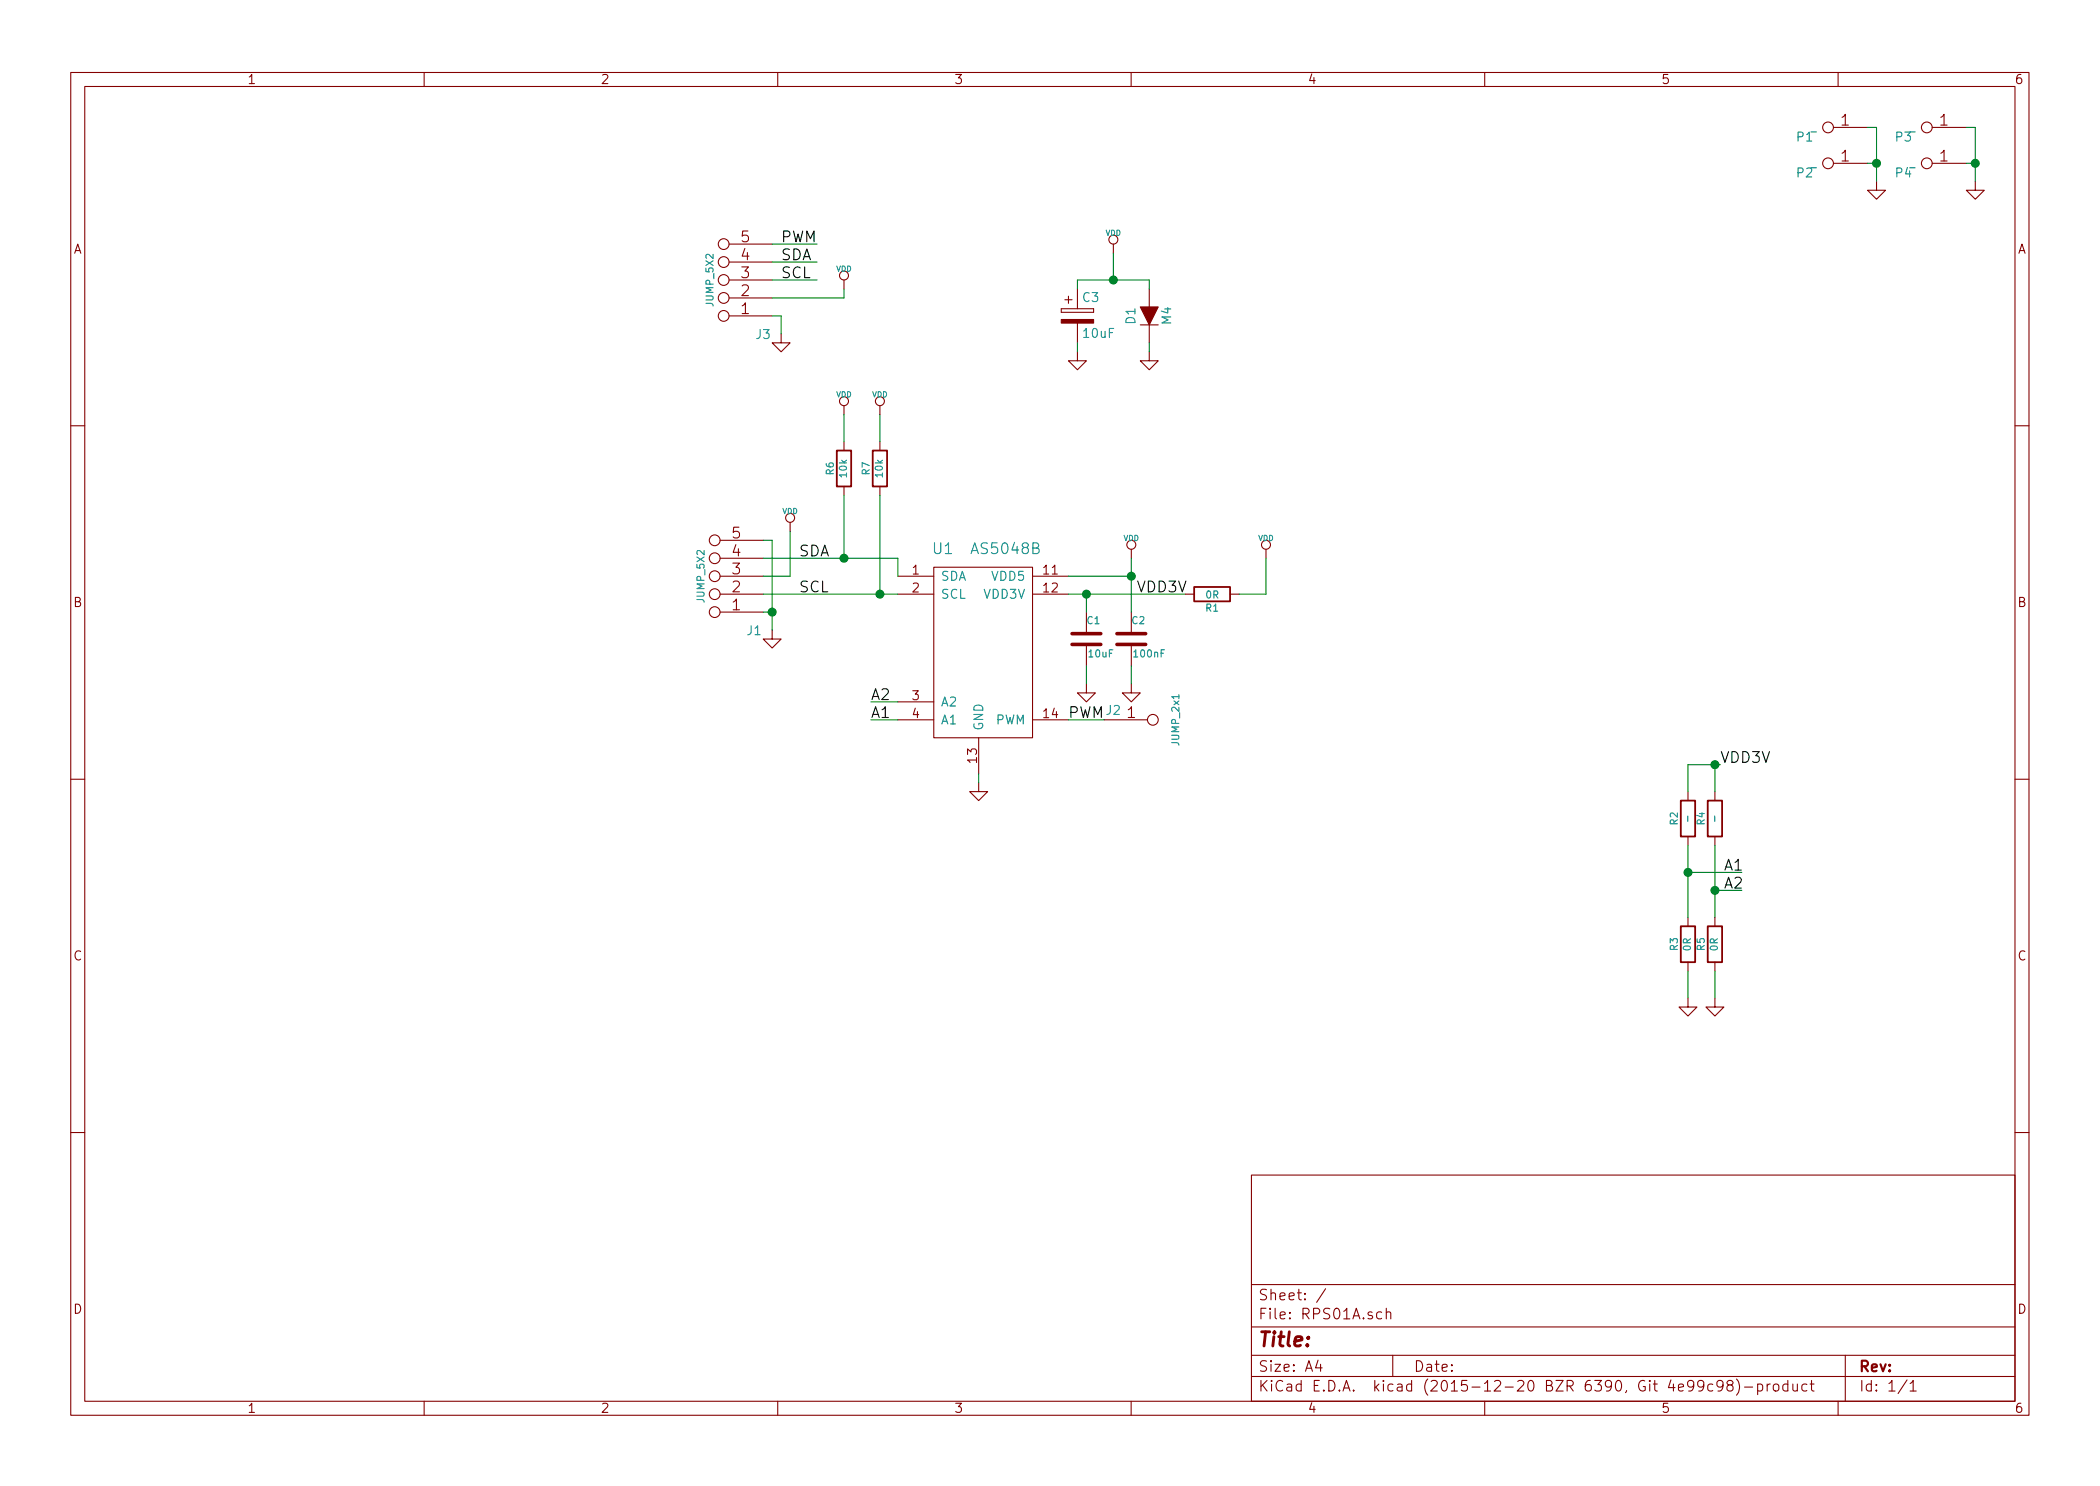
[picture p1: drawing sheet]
EESchema Schematic File Version 2
LIBS:power
LIBS:device
LIBS:transistors
LIBS:conn
LIBS:linear
LIBS:regul
LIBS:74xx
LIBS:cmos4000
LIBS:adc-dac
LIBS:memory
LIBS:xilinx
LIBS:microcontrollers
LIBS:dsp
LIBS:microchip
LIBS:analog_switches
LIBS:motorola
LIBS:texas
LIBS:intel
LIBS:audio
LIBS:interface
LIBS:digital-audio
LIBS:philips
LIBS:display
LIBS:cypress
LIBS:siliconi
LIBS:opto
LIBS:atmel
LIBS:contrib
LIBS:valves
LIBS:RPS01A-cache
EELAYER 25 0
EELAYER END
$Descr A4 11693 8268
encoding utf-8
Sheet 1 1
Title ""
Date ""
Rev ""
Comp ""
Comment1 ""
Comment2 ""
Comment3 ""
Comment4 ""
$EndDescr
$Comp
L AS5048B U1
U 1 1
P 5500 3300
F 0 "U1" H 5250 3550 60  0000 C CNN
F 1 "AS5048B" H 5600 3550 60  0000 C CNN
F 2 "" H 5700 3250 60  0000 C CNN
F 3 "" H 5700 3250 60  0000 C CNN
	1    5500 3300
	1    0    0    -1  
$EndComp
$Comp
L GND #PWR01
U 1 1
P 4300 3500
F 0 "#PWR01" H 4300 3500 30  0001 C CNN
F 1 "GND" H 4300 3430 30  0001 C CNN
F 2 "" H 4300 3500 60  0000 C CNN
F 3 "" H 4300 3500 60  0000 C CNN
	1    4300 3500
	1    0    0    -1  
$EndComp
$Comp
L VDD #PWR02
U 1 1
P 6300 3100
F 0 "#PWR02" H 6300 3200 30  0001 C CNN
F 1 "VDD" H 6300 3210 30  0000 C CNN
F 2 "" H 6300 3100 60  0000 C CNN
F 3 "" H 6300 3100 60  0000 C CNN
	1    6300 3100
	1    0    0    -1  
$EndComp
$Comp
L C C2
U 1 1
P 6300 3550
F 0 "C2" H 6300 3650 40  0000 L CNN
F 1 "100nF" H 6306 3465 40  0000 L CNN
F 2 "" H 6338 3400 30  0000 C CNN
F 3 "" H 6300 3550 60  0000 C CNN
	1    6300 3550
	1    0    0    -1  
$EndComp
$Comp
L C C1
U 1 1
P 6050 3550
F 0 "C1" H 6050 3650 40  0000 L CNN
F 1 "10uF" H 6056 3465 40  0000 L CNN
F 2 "" H 6088 3400 30  0000 C CNN
F 3 "" H 6050 3550 60  0000 C CNN
	1    6050 3550
	1    0    0    -1  
$EndComp
Wire Wire Line
	5950 3300 6600 3300
Wire Wire Line
	6050 3300 6050 3400
Connection ~ 6050 3300
Wire Wire Line
	6300 3100 6300 3400
Connection ~ 6300 3200
$Comp
L GND #PWR03
U 1 1
P 6050 3800
F 0 "#PWR03" H 6050 3800 30  0001 C CNN
F 1 "GND" H 6050 3730 30  0001 C CNN
F 2 "" H 6050 3800 60  0000 C CNN
F 3 "" H 6050 3800 60  0000 C CNN
	1    6050 3800
	1    0    0    -1  
$EndComp
$Comp
L GND #PWR04
U 1 1
P 6300 3800
F 0 "#PWR04" H 6300 3800 30  0001 C CNN
F 1 "GND" H 6300 3730 30  0001 C CNN
F 2 "" H 6300 3800 60  0000 C CNN
F 3 "" H 6300 3800 60  0000 C CNN
	1    6300 3800
	1    0    0    -1  
$EndComp
Wire Wire Line
	6050 3700 6050 3800
Wire Wire Line
	6300 3700 6300 3800
$Comp
L R R1
U 1 1
P 6750 3300
F 0 "R1" V 6830 3300 40  0000 C CNN
F 1 "0R" V 6757 3301 40  0000 C CNN
F 2 "" V 6680 3300 30  0000 C CNN
F 3 "" H 6750 3300 30  0000 C CNN
	1    6750 3300
	0    1    1    0   
$EndComp
Wire Wire Line
	6300 3200 5950 3200
$Comp
L VDD #PWR05
U 1 1
P 7050 3100
F 0 "#PWR05" H 7050 3200 30  0001 C CNN
F 1 "VDD" H 7050 3210 30  0000 C CNN
F 2 "" H 7050 3100 60  0000 C CNN
F 3 "" H 7050 3100 60  0000 C CNN
	1    7050 3100
	1    0    0    -1  
$EndComp
Wire Wire Line
	6900 3300 7050 3300
Wire Wire Line
	7050 3300 7050 3100
$Comp
L JUMP_5X2 J1
U 1 1
P 3850 3250
F 0 "J1" H 3500 3500 50  0000 C CNN
F 1 "JUMP_5X2" V 3800 3200 40  0000 C CNN
F 2 "" H 3850 3250 60  0000 C CNN
F 3 "" H 3850 3250 60  0000 C CNN
	1    3850 3250
	-1   0    0    1   
$EndComp
Wire Wire Line
	4250 3000 4300 3000
Wire Wire Line
	4300 3000 4300 3500
Wire Wire Line
	4300 3400 4250 3400
Connection ~ 4300 3400
Wire Wire Line
	4250 3100 5000 3100
Wire Wire Line
	5000 3100 5000 3200
Wire Wire Line
	4250 3300 5000 3300
Wire Wire Line
	4250 3200 4400 3200
Wire Wire Line
	4400 3200 4400 2950
$Comp
L VDD #PWR06
U 1 1
P 4400 2950
F 0 "#PWR06" H 4400 3050 30  0001 C CNN
F 1 "VDD" H 4400 3060 30  0000 C CNN
F 2 "" H 4400 2950 60  0000 C CNN
F 3 "" H 4400 2950 60  0000 C CNN
	1    4400 2950
	1    0    0    -1  
$EndComp
$Comp
L JUMP_2x1 J2
U 1 1
P 6550 4150
F 0 "J2" H 6200 4350 50  0000 C CNN
F 1 "JUMP_2x1" V 6550 4300 40  0000 C CNN
F 2 "" H 6550 4150 60  0000 C CNN
F 3 "" H 6550 4150 60  0000 C CNN
	1    6550 4150
	1    0    0    -1  
$EndComp
Wire Wire Line
	5950 4000 6150 4000
Text Label 5950 4000 0    60   ~ 0
PWM
Text Label 4450 3100 0    60   ~ 0
SDA
Text Label 4450 3300 0    60   ~ 0
SCL
$Comp
L GND #PWR07
U 1 1
P 5450 4350
F 0 "#PWR07" H 5450 4350 30  0001 C CNN
F 1 "GND" H 5450 4280 30  0001 C CNN
F 2 "" H 5450 4350 60  0000 C CNN
F 3 "" H 5450 4350 60  0000 C CNN
	1    5450 4350
	1    0    0    -1  
$EndComp
Wire Wire Line
	5450 4350 5450 4300
$Comp
L R R4
U 1 1
P 9550 4550
F 0 "R4" V 9630 4550 40  0000 C CNN
F 1 "-" V 9557 4551 40  0000 C CNN
F 2 "" V 9480 4550 30  0000 C CNN
F 3 "" H 9550 4550 30  0000 C CNN
	1    9550 4550
	-1   0    0    1   
$EndComp
$Comp
L R R2
U 1 1
P 9400 4550
F 0 "R2" V 9480 4550 40  0000 C CNN
F 1 "-" V 9407 4551 40  0000 C CNN
F 2 "" V 9330 4550 30  0000 C CNN
F 3 "" H 9400 4550 30  0000 C CNN
	1    9400 4550
	-1   0    0    1   
$EndComp
$Comp
L R R3
U 1 1
P 9400 5250
F 0 "R3" V 9480 5250 40  0000 C CNN
F 1 "0R" V 9407 5251 40  0000 C CNN
F 2 "" V 9330 5250 30  0000 C CNN
F 3 "" H 9400 5250 30  0000 C CNN
	1    9400 5250
	-1   0    0    1   
$EndComp
$Comp
L R R5
U 1 1
P 9550 5250
F 0 "R5" V 9630 5250 40  0000 C CNN
F 1 "0R" V 9557 5251 40  0000 C CNN
F 2 "" V 9480 5250 30  0000 C CNN
F 3 "" H 9550 5250 30  0000 C CNN
	1    9550 5250
	-1   0    0    1   
$EndComp
Text Label 4850 4000 0    60   ~ 0
A1
Text Label 4850 3900 0    60   ~ 0
A2
Wire Wire Line
	4850 3900 5000 3900
Wire Wire Line
	5000 4000 4850 4000
$Comp
L GND #PWR08
U 1 1
P 9400 5550
F 0 "#PWR08" H 9400 5550 30  0001 C CNN
F 1 "GND" H 9400 5480 30  0001 C CNN
F 2 "" H 9400 5550 60  0000 C CNN
F 3 "" H 9400 5550 60  0000 C CNN
	1    9400 5550
	1    0    0    -1  
$EndComp
$Comp
L GND #PWR09
U 1 1
P 9550 5550
F 0 "#PWR09" H 9550 5550 30  0001 C CNN
F 1 "GND" H 9550 5480 30  0001 C CNN
F 2 "" H 9550 5550 60  0000 C CNN
F 3 "" H 9550 5550 60  0000 C CNN
	1    9550 5550
	1    0    0    -1  
$EndComp
Wire Wire Line
	9400 4700 9400 5100
Wire Wire Line
	9550 4700 9550 5100
Wire Wire Line
	9400 5400 9400 5550
Wire Wire Line
	9550 5400 9550 5550
Wire Wire Line
	9400 4850 9700 4850
Connection ~ 9400 4850
Wire Wire Line
	9550 4950 9700 4950
Connection ~ 9550 4950
Text Label 9600 4850 0    60   ~ 0
A1
Text Label 9600 4950 0    60   ~ 0
A2
Wire Wire Line
	9400 4250 9400 4400
Wire Wire Line
	9550 4250 9550 4400
$Comp
L _ P1
U 1 1
P 10100 650
F 0 "P1" H 10150 750 50  0000 C CNN
F 1 "_" H 10100 700 40  0000 C CNN
F 2 "" H 10350 500 60  0000 C CNN
F 3 "" H 10350 500 60  0000 C CNN
	1    10100 650 
	-1   0    0    1   
$EndComp
$Comp
L _ P2
U 1 1
P 10100 850
F 0 "P2" H 10150 950 50  0000 C CNN
F 1 "_" H 10100 900 40  0000 C CNN
F 2 "" H 10350 700 60  0000 C CNN
F 3 "" H 10350 700 60  0000 C CNN
	1    10100 850 
	-1   0    0    1   
$EndComp
$Comp
L _ P3
U 1 1
P 10650 650
F 0 "P3" H 10700 750 50  0000 C CNN
F 1 "_" H 10650 700 40  0000 C CNN
F 2 "" H 10900 500 60  0000 C CNN
F 3 "" H 10900 500 60  0000 C CNN
	1    10650 650 
	-1   0    0    1   
$EndComp
$Comp
L _ P4
U 1 1
P 10650 850
F 0 "P4" H 10700 950 50  0000 C CNN
F 1 "_" H 10650 900 40  0000 C CNN
F 2 "" H 10900 700 60  0000 C CNN
F 3 "" H 10900 700 60  0000 C CNN
	1    10650 850 
	-1   0    0    1   
$EndComp
$Comp
L GND #PWR010
U 1 1
P 10450 1000
F 0 "#PWR010" H 10450 1000 30  0001 C CNN
F 1 "GND" H 10450 930 30  0001 C CNN
F 2 "" H 10450 1000 60  0000 C CNN
F 3 "" H 10450 1000 60  0000 C CNN
	1    10450 1000
	1    0    0    -1  
$EndComp
$Comp
L GND #PWR011
U 1 1
P 11000 1000
F 0 "#PWR011" H 11000 1000 30  0001 C CNN
F 1 "GND" H 11000 930 30  0001 C CNN
F 2 "" H 11000 1000 60  0000 C CNN
F 3 "" H 11000 1000 60  0000 C CNN
	1    11000 1000
	1    0    0    -1  
$EndComp
Wire Wire Line
	10400 700  10450 700 
Wire Wire Line
	10450 700  10450 1000
Wire Wire Line
	10400 900  10450 900 
Connection ~ 10450 900 
Wire Wire Line
	10950 700  11000 700 
Wire Wire Line
	11000 700  11000 1000
Wire Wire Line
	10950 900  11000 900 
Connection ~ 11000 900 
$Comp
L R R6
U 1 1
P 4700 2600
F 0 "R6" V 4780 2600 40  0000 C CNN
F 1 "10k" V 4707 2601 40  0000 C CNN
F 2 "" V 4630 2600 30  0000 C CNN
F 3 "" H 4700 2600 30  0000 C CNN
	1    4700 2600
	-1   0    0    1   
$EndComp
$Comp
L R R7
U 1 1
P 4900 2600
F 0 "R7" V 4980 2600 40  0000 C CNN
F 1 "10k" V 4907 2601 40  0000 C CNN
F 2 "" V 4830 2600 30  0000 C CNN
F 3 "" H 4900 2600 30  0000 C CNN
	1    4900 2600
	-1   0    0    1   
$EndComp
Wire Wire Line
	4700 2750 4700 3100
Connection ~ 4700 3100
Wire Wire Line
	4900 2750 4900 3300
Connection ~ 4900 3300
$Comp
L VDD #PWR012
U 1 1
P 4700 2300
F 0 "#PWR012" H 4700 2400 30  0001 C CNN
F 1 "VDD" H 4700 2410 30  0000 C CNN
F 2 "" H 4700 2300 60  0000 C CNN
F 3 "" H 4700 2300 60  0000 C CNN
	1    4700 2300
	1    0    0    -1  
$EndComp
$Comp
L VDD #PWR013
U 1 1
P 4900 2300
F 0 "#PWR013" H 4900 2400 30  0001 C CNN
F 1 "VDD" H 4900 2410 30  0000 C CNN
F 2 "" H 4900 2300 60  0000 C CNN
F 3 "" H 4900 2300 60  0000 C CNN
	1    4900 2300
	1    0    0    -1  
$EndComp
Wire Wire Line
	4700 2300 4700 2450
Wire Wire Line
	4900 2300 4900 2450
$Comp
L JUMP_5X2 J3
U 1 1
P 3900 1600
F 0 "J3" H 3550 1850 50  0000 C CNN
F 1 "JUMP_5X2" V 3850 1550 40  0000 C CNN
F 2 "" H 3900 1600 60  0000 C CNN
F 3 "" H 3900 1600 60  0000 C CNN
	1    3900 1600
	-1   0    0    1   
$EndComp
Text Label 4350 1450 0    60   ~ 0
SDA
Text Label 4350 1550 0    60   ~ 0
SCL
$Comp
L VDD #PWR014
U 1 1
P 4700 1600
F 0 "#PWR014" H 4700 1700 30  0001 C CNN
F 1 "VDD" H 4700 1710 30  0000 C CNN
F 2 "" H 4700 1600 60  0000 C CNN
F 3 "" H 4700 1600 60  0000 C CNN
	1    4700 1600
	1    0    0    -1  
$EndComp
$Comp
L GND #PWR015
U 1 1
P 4350 1850
F 0 "#PWR015" H 4350 1850 30  0001 C CNN
F 1 "GND" H 4350 1780 30  0001 C CNN
F 2 "" H 4350 1850 60  0000 C CNN
F 3 "" H 4350 1850 60  0000 C CNN
	1    4350 1850
	1    0    0    -1  
$EndComp
Text Label 4350 1350 0    60   ~ 0
PWM
Wire Wire Line
	4300 1750 4350 1750
Wire Wire Line
	4350 1750 4350 1850
Wire Wire Line
	4300 1350 4550 1350
Wire Wire Line
	4300 1450 4550 1450
Wire Wire Line
	4300 1650 4700 1650
Wire Wire Line
	4300 1550 4550 1550
Wire Wire Line
	4700 1650 4700 1600
$Comp
L VDD #PWR016
U 1 1
P 6200 1400
F 0 "#PWR016" H 6200 1500 30  0001 C CNN
F 1 "VDD" H 6200 1510 30  0000 C CNN
F 2 "" H 6200 1400 60  0000 C CNN
F 3 "" H 6200 1400 60  0000 C CNN
	1    6200 1400
	1    0    0    -1  
$EndComp
Wire Wire Line
	6200 1400 6200 1550
$Comp
L CP C3
U 1 1
P 6000 1750
F 0 "C3" H 6025 1850 50  0000 L CNN
F 1 "10uF" H 6025 1650 50  0000 L CNN
F 2 "" H 6038 1600 30  0000 C CNN
F 3 "" H 6000 1750 60  0000 C CNN
	1    6000 1750
	1    0    0    -1  
$EndComp
$Comp
L D D1
U 1 1
P 6400 1750
F 0 "D1" H 6400 1850 50  0000 C CNN
F 1 "M4" H 6400 1650 50  0000 C CNN
F 2 "" H 6400 1750 60  0000 C CNN
F 3 "" H 6400 1750 60  0000 C CNN
	1    6400 1750
	0    -1   -1   0   
$EndComp
$Comp
L GND #PWR017
U 1 1
P 6400 1950
F 0 "#PWR017" H 6400 1950 30  0001 C CNN
F 1 "GND" H 6400 1880 30  0001 C CNN
F 2 "" H 6400 1950 60  0000 C CNN
F 3 "" H 6400 1950 60  0000 C CNN
	1    6400 1950
	1    0    0    -1  
$EndComp
$Comp
L GND #PWR018
U 1 1
P 6000 1950
F 0 "#PWR018" H 6000 1950 30  0001 C CNN
F 1 "GND" H 6000 1880 30  0001 C CNN
F 2 "" H 6000 1950 60  0000 C CNN
F 3 "" H 6000 1950 60  0000 C CNN
	1    6000 1950
	1    0    0    -1  
$EndComp
Wire Wire Line
	6000 1550 6400 1550
Wire Wire Line
	6000 1550 6000 1600
Wire Wire Line
	6400 1550 6400 1600
Connection ~ 6200 1550
Wire Wire Line
	6000 1900 6000 1950
Wire Wire Line
	6400 1900 6400 1950
Text Label 6330 3300 0    60   ~ 0
VDD3V
Text Label 9580 4250 0    60   ~ 0
VDD3V
Wire Wire Line
	9400 4250 9580 4250
Connection ~ 9550 4250
$EndSCHEMATC
